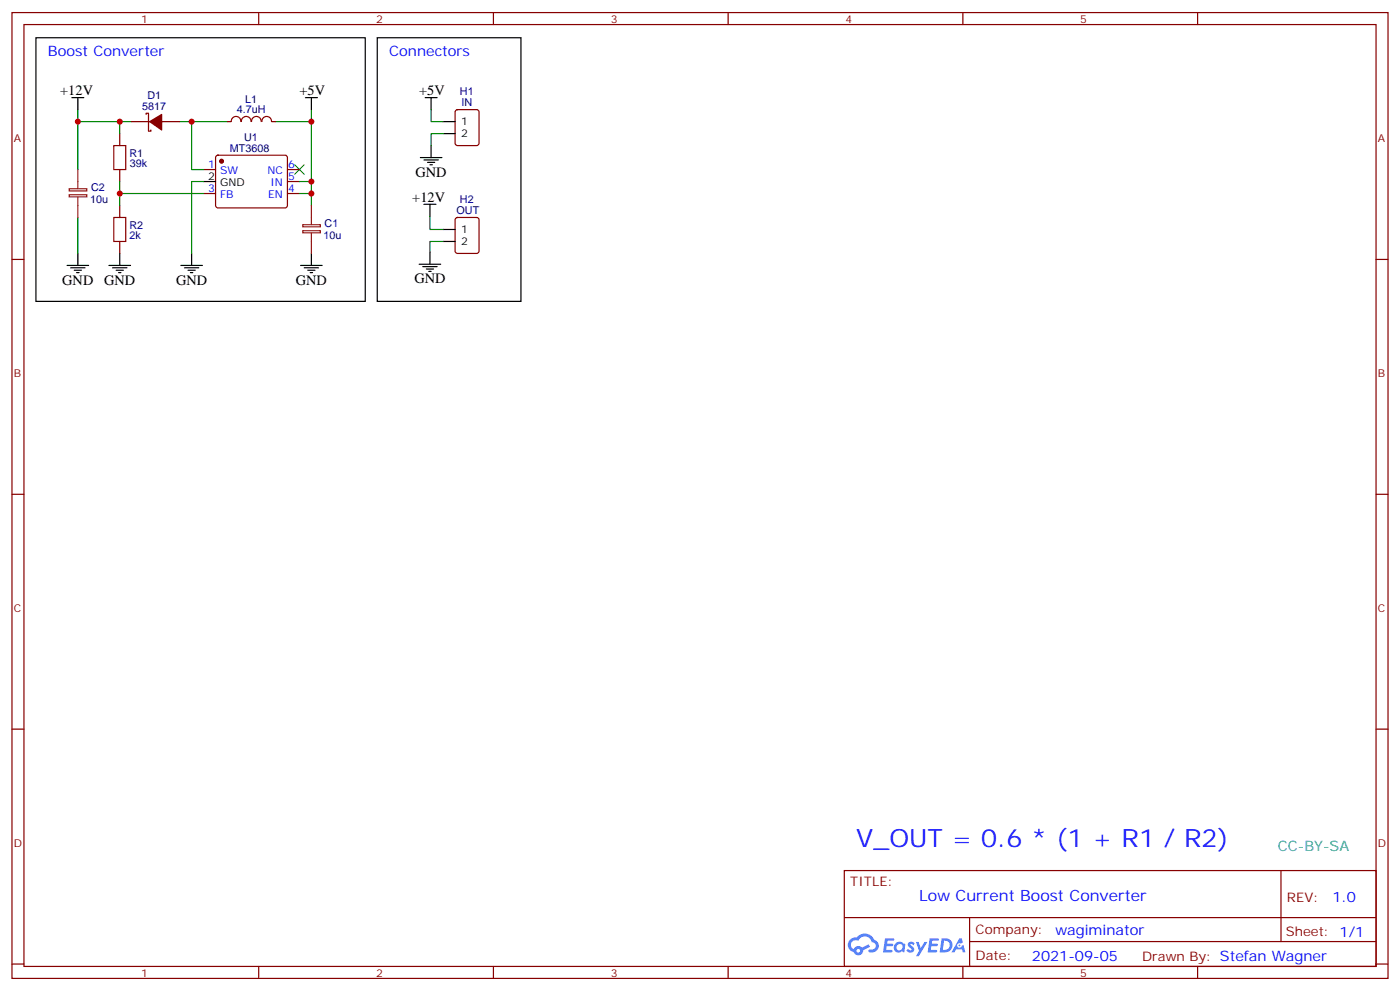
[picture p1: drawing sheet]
<svg xmlns="http://www.w3.org/2000/svg" width="412mm" height="292mm" viewBox="0 0 412 292" stroke-linecap="round" stroke-linejoin="round" font-family="sans-serif">
<g fill="none" stroke="#870000" stroke-width=".35">
<path d="M3.5 3.7h405.4v284.3h-405.4zM7.1 7.2h398.2v277.3h-398.2zM76.2 3.7v3.5M145.3 3.7v3.5M214.5 3.7v3.5M283.6 3.7v3.5M352.8 3.7v3.5M3.5 76.4h3.6M405.3 76.4h3.6M3.5 145.5h3.6M405.3 145.5h3.6M3.5 214.7h3.6"/>
<path d="M405.3 214.7h3.6M248.7 256.3h156.6v28.2h-156.6zM377.3 256.3v20.9M248.7 270.1h156.5M285.6 277.2h119.6M285.6 270.1v14.2M3.5 283.8h3.6M76.2 284.5v3.5M145.3 284.5v3.5M214.5 284.5v3.5M283.6 284.5v3.5M352.8 284.5v3.5"/>
<path d="M405.3 283.8h3.6"/>
</g>
<g fill="#5487ff">
<path d="M267.7 277.5a1.22 1.22 0 0 1 1.7 .2l-.4 .6a.47 .47 0 0 0-.3-.4 .47 .47 0 0 0-.5 .2l.1 .2a1.14 1.14 0 0 1 .8 1.8 1.14 1.14 0 0 1-1.9 0l-.2-.2 .5-.6 .7 .5a.29 .29 0 0 0 .3-.3 .29 .29 0 0 0-.2-.3 1.04 1.04 0 0 1-.6-1.7z"/>
<path d="M260.7 276.2h2.4l.3 .2-.2 .5-1.8 .1-.1 .8h1.5l.3 .4-.3 .4h-1.6l-.2 1.1h1.7l.2 .3-.2 .3-2.6 .1z"/>
<path d="M273.8 276.2h2.4l.3 .2-.1 .5-1.8 .1-.2 .8h1.6l.3 .4-.4 .4-1.6-.1-.1 1.1 1.7 .1 .2 .3-.2 .3-2.6 .1z"/>
<path d="M282.6 276.2h.7l.3 1.3-.6 .3a.69 .69 0 0 0-1 .3 .69 .69 0 0 0 .4 .9 .69 .69 0 0 0 .9-.6l.5-.2 .6 2.2h-.8l-.2-.9h-1.8l-.5 .9h-.8z"/>
<path d="M269.8 277.3h.8l.6 1.8 1.1-1.8h.9l-2.6 4.2h-.8l.9-1.5z"/>
<path d="M277.4 276.2l-.6 4.2h1.3a2.11 2.11 0 0 0 2.5-2.1 2.11 2.11 0 0 0-2.5-2.1zM278.1 277a1.39 1.39 0 0 1 1.7 1.4 1.39 1.39 0 0 1-1.8 1.2h-.3z"/>
<path d="M263.7 277.8a1.54 1.54 0 0 0-.1 2.2 1.54 1.54 0 0 0 2.2 .1l.6 .3 .3-2.3-.2-.3h-.4a1.49 1.49 0 0 0-2.4 0zM264 278.8a.94 .94 0 0 1 1.8 0 .94 .94 0 0 1-1.8 0z"/>
<path d="M250.4 276.6a2.18 2.18 0 0 0 1.1 3.7 1.44 1.44 0 0 0 1.6 .9 1.44 1.44 0 0 0 1.2-1.4l2-1.1-.5-.7-1.9 1a1.47 1.47 0 0 0-2.4 .4 1.39 1.39 0 0 1-.7-1.9 1.39 1.39 0 0 1 2-.5 2.12 2.12 0 0 1 2.2-1.3 2.12 2.12 0 0 1 1.9 1.7 1.14 1.14 0 0 1 1.1 1.4 1.14 1.14 0 0 1-1.7 .7 .43 .43 0 0 0-.5 .4 .43 .43 0 0 0 .4 .5 1.98 1.98 0 0 0 2.5-1.2 1.98 1.98 0 0 0-1.2-2.6 3.1 3.1 0 0 0-5.3-.6l-.9 .1zM252.3 279.9a.55 .55 0 0 1 1.1 0 .55 .55 0 0 1-1.1 0z"/>
<circle cx="282.6" cy="278.3" r=".26"/>
</g>
<path d="M86.8 48.5l2.8 2.8M89.6 48.5l-2.8 2.8" fill="none" stroke="#3c3" stroke-width=".35"/>
<g fill="#870000" stroke="#870000" stroke-width=".35">
<path d="M44.1 35.8l3.5-2.1v4.6z"/>
<circle cx="65.3" cy="47.4" r=".53"/>
</g>
<g fill="none" stroke="#870000" stroke-width=".35">
<path d="M35.3 39.3v3.6M38.8 35.8h5.3M43 33.7v-.4h.7v5.3h.7v-.3M47.6 35.8h5.3M70.9 35.8a1.41 1.41 0 0 0-1.4-1.5 1.41 1.41 0 0 0-1.4 1.5h-1.1M71.1 35.8a1.41 1.41 0 0 1 1.4-1.5 1.41 1.41 0 0 1 1.4 1.5M74.1 35.8a1.41 1.41 0 0 1 1.4-1.5 1.41 1.41 0 0 1 1.4 1.5M77.2 35.8a1.41 1.41 0 0 1 1.4-1.5 1.41 1.41 0 0 1 1.4 1.5M80.1 35.8h1M134.3 32.5l.5-.2h5.6l.7 .4v9.5l-.5 .6-5.8 .1-.7-.5v-9.4zM35.3 49.9v3.5M60 49.9h3.5"/>
<path d="M60 57h3.5M63.7 45.9l.5-.2h19.8l.5 .2 .2 .5-.1 14.4-.6 .4-20.1-.1-.4-.6v-14.1zM84.7 49.9h3.5M84.7 57h3.5M84.7 53.4h3.5M35.3 60.5v3.5M35.3 71.1v3.5M134.3 64.2l.5-.2h5.6l.7 .5v9.4l-.5 .7h-5.8l-.7-.4v-9.5z"/>
</g>
<g fill="none" stroke="#000" stroke-width=".35">
<path d="M10.6 11.1h97v77.6h-97zM111.1 11.1h42.4v77.6h-42.4zM21.2 28.8h3.5M22.9 28.8v3.5M90 28.8h3.5M91.7 28.8v3.5M125.2 28.8h3.6M127 28.8v3.5M130.5 35.8h3.6M130.5 39.3h3.6M60 53.4h3.5M123.8 46.4h6.4"/>
<path d="M124.9 47.1h4.2M125.9 47.8h2.2M126.6 48.5h.8M127 42.9v3.5M19.8 78.1h6.3M20.8 78.8h4.2M21.9 79.6h2.1M22.9 74.6v3.5M32.1 78.1h6.4M33.2 78.8h4.2M34.2 79.6h2.1M35.3 74.6v3.5"/>
<path d="M53.3 78.1h6.3M54.3 78.8h4.3M55.4 79.6h2.1M56.4 74.6v3.5M88.5 78.1h6.4M89.6 78.8h4.2M90.7 79.6h2.1M91.7 74.6v3.5M123.5 77.8h6.3M124.5 78.5h4.3M124.9 60.1h3.5M125.6 79.2h2.1"/>
<path d="M126.3 79.9h.7M126.6 60.1v3.6M126.6 74.3v3.5M130.5 67.6h3.6M130.5 71.1h3.6M22.6 80.3h.7M34.9 80.3h.7M56.1 80.3h.7M91.4 80.3h.7"/>
</g>
<g fill="none" stroke="#008700" stroke-width=".35">
<path d="M22.9 32.3v3.5h15.9M22.9 35.8v14.1M35.3 35.8v3.5M52.9 35.8h14.1M56.4 35.8v14.1h3.6M91.7 32.3v3.5h-10.6M91.7 35.8v17.6h-3.5M127 32.3v3.5h3.5M130.5 39.3h-3.5v3.6M35.3 53.4v7.1M35.3 57h24.7M60 53.4h-3.6v21.2"/>
<path d="M88.2 57h3.5M91.7 53.4v7.1M22.9 64v10.6M126.6 63.7v3.9h3.9M130.5 71.1h-3.9v3.2"/>
</g>
<path d="M33.5 42.9h3.5v7h-3.5zM33.5 64h3.5v7.1h-3.5z" fill="none" stroke="#a10000" stroke-width=".35"/>
<path d="M20.4 57.3h5.2v.7h-5.2zM20.4 55.6h5.2v.6h-5.2zM22.9 49.9v5.7M22.9 58v6M89.2 67.9h5.2v.6h-5.2zM89.2 66.1h5.2v.7h-5.2zM91.7 60.5v5.6M91.7 68.6v6" fill="none" stroke="#8c2424" stroke-width=".35"/>
<g fill="#c00">
<circle cx="91.7" cy="57" r=".88"/>
<circle cx="56.4" cy="35.8" r=".88"/>
<circle cx="35.3" cy="35.8" r=".88"/>
<circle cx="35.3" cy="57" r=".88"/>
<circle cx="91.7" cy="53.4" r=".88"/>
<circle cx="91.7" cy="35.8" r=".88"/>
<circle cx="22.9" cy="35.8" r=".88"/>
</g>
<text font-size="7.4" fill="#00f" x="252.2" y="249.2">V_OUT = 0.6 * (1 + R1 / R2)</text>
<text font-size="4.6" fill="#00f" x="270.8" y="265.3">Low Current Boost Converter</text>
<g font-size="4.2" fill="#00f">
<text x="14.1" y="16.4">Boost Converter</text>
<text x="114.7" y="16.4">Connectors</text>
<text x="392.5" y="265.6">1.0</text>
<text x="310.9" y="275.1">wagiminator</text>
<text x="304" y="282.9">2021-09-05</text>
</g>
<g font-size="4.2">
<text x="17.7" y="28.1">+12V</text>
<text x="88.2" y="28">+5V</text>
<text x="123.5" y="28">+5V</text>
<text x="122.4" y="52">GND</text>
<text x="121.5" y="59.5">+12V</text>
<text x="18.3" y="83.8">GND</text>
<text x="30.7" y="83.8">GND</text>
<text x="51.9" y="83.8">GND</text>
<text x="87.1" y="83.8">GND</text>
<text x="122.1" y="83.4">GND</text>
</g>
<text font-size="4.2" fill="#0099b0" x="376.4" y="250.6">CC-BY-SA</text>
<g font-size="3.9" fill="#800">
<text x="250.5" y="260.9">TITLE:</text>
<text x="379.1" y="265.6">REV:</text>
<text x="287.4" y="275.1">Company:</text>
<text x="378.7" y="275.7">Sheet: 1/1</text>
<text x="287.4" y="282.8">Date:</text>
<text x="336.4" y="282.8">Drawn By: Stefan Wagner</text>
</g>
<g font-size="3.2" fill="#800">
<text x="41.6" y="6.7">1</text>
<text x="110.8" y="6.7">2</text>
<text x="179.9" y="6.7">3</text>
<text x="249.1" y="6.7">4</text>
<text x="318.2" y="6.7">5</text>
<text x="4.1" y="41.8">A</text>
<text x="405.9" y="41.8">A</text>
<text x="4.1" y="110.9">B</text>
<text x="405.9" y="110.9">B</text>
<text x="4.1" y="180.1">C</text>
<text x="405.9" y="180.1">C</text>
<text x="4.1" y="249.2">D</text>
<text x="405.9" y="249.2">D</text>
<text x="41.6" y="287.5">1</text>
<text x="110.8" y="287.5">2</text>
<text x="179.9" y="287.5">3</text>
<text x="249.1" y="287.5">4</text>
<text x="318.2" y="287.5">5</text>
</g>
<g font-size="3.2" fill="#000080">
<text x="43.4" y="29.2">D1</text>
<text x="135.5" y="28.1">H1</text>
<text x="41.8" y="32.3">5817</text>
<text x="69.7" y="33.4">4.7uH</text>
<text x="72.2" y="30.2">L1</text>
<text x="135.9" y="31.3">IN</text>
<text x="71.9" y="41.4">U1</text>
<text x="38.1" y="46.1">R1</text>
<text x="67.7" y="44.7">MT3608</text>
<text x="38.3" y="49.3">39k</text>
<text x="26.5" y="59.9">10u</text>
<text x="26.8" y="56.3">C2</text>
<text x="135.5" y="59.9">H2</text>
<text x="134.5" y="63">OUT</text>
<text x="38.1" y="67.3">R2</text>
<text x="38.1" y="70.5">2k</text>
<text x="95.3" y="70.4">10u</text>
<text x="95.6" y="66.9">C1</text>
</g>
<g font-size="3.2">
<text x="135.8" y="36.9">1</text>
<text x="135.8" y="40.4">2</text>
<text x="61.3" y="53.1">2</text>
<text x="64.8" y="54.9">GND</text>
<text x="135.8" y="68.6">1</text>
<text x="135.8" y="72.1">2</text>
</g>
<g font-size="3.2" fill="#00f">
<text x="61.3" y="49.6">1</text>
<text x="64.8" y="51.3">SW</text>
<text x="78.8" y="51.3">NC</text>
<text x="84.8" y="53.1">5</text>
<text x="84.8" y="49.6">6</text>
<text x="61.3" y="56.6">3</text>
<text x="64.8" y="58.4">FB</text>
<text x="79" y="58.4">EN</text>
<text x="79.7" y="54.9">IN</text>
<text x="84.8" y="56.6">4</text>
</g>
</svg>
